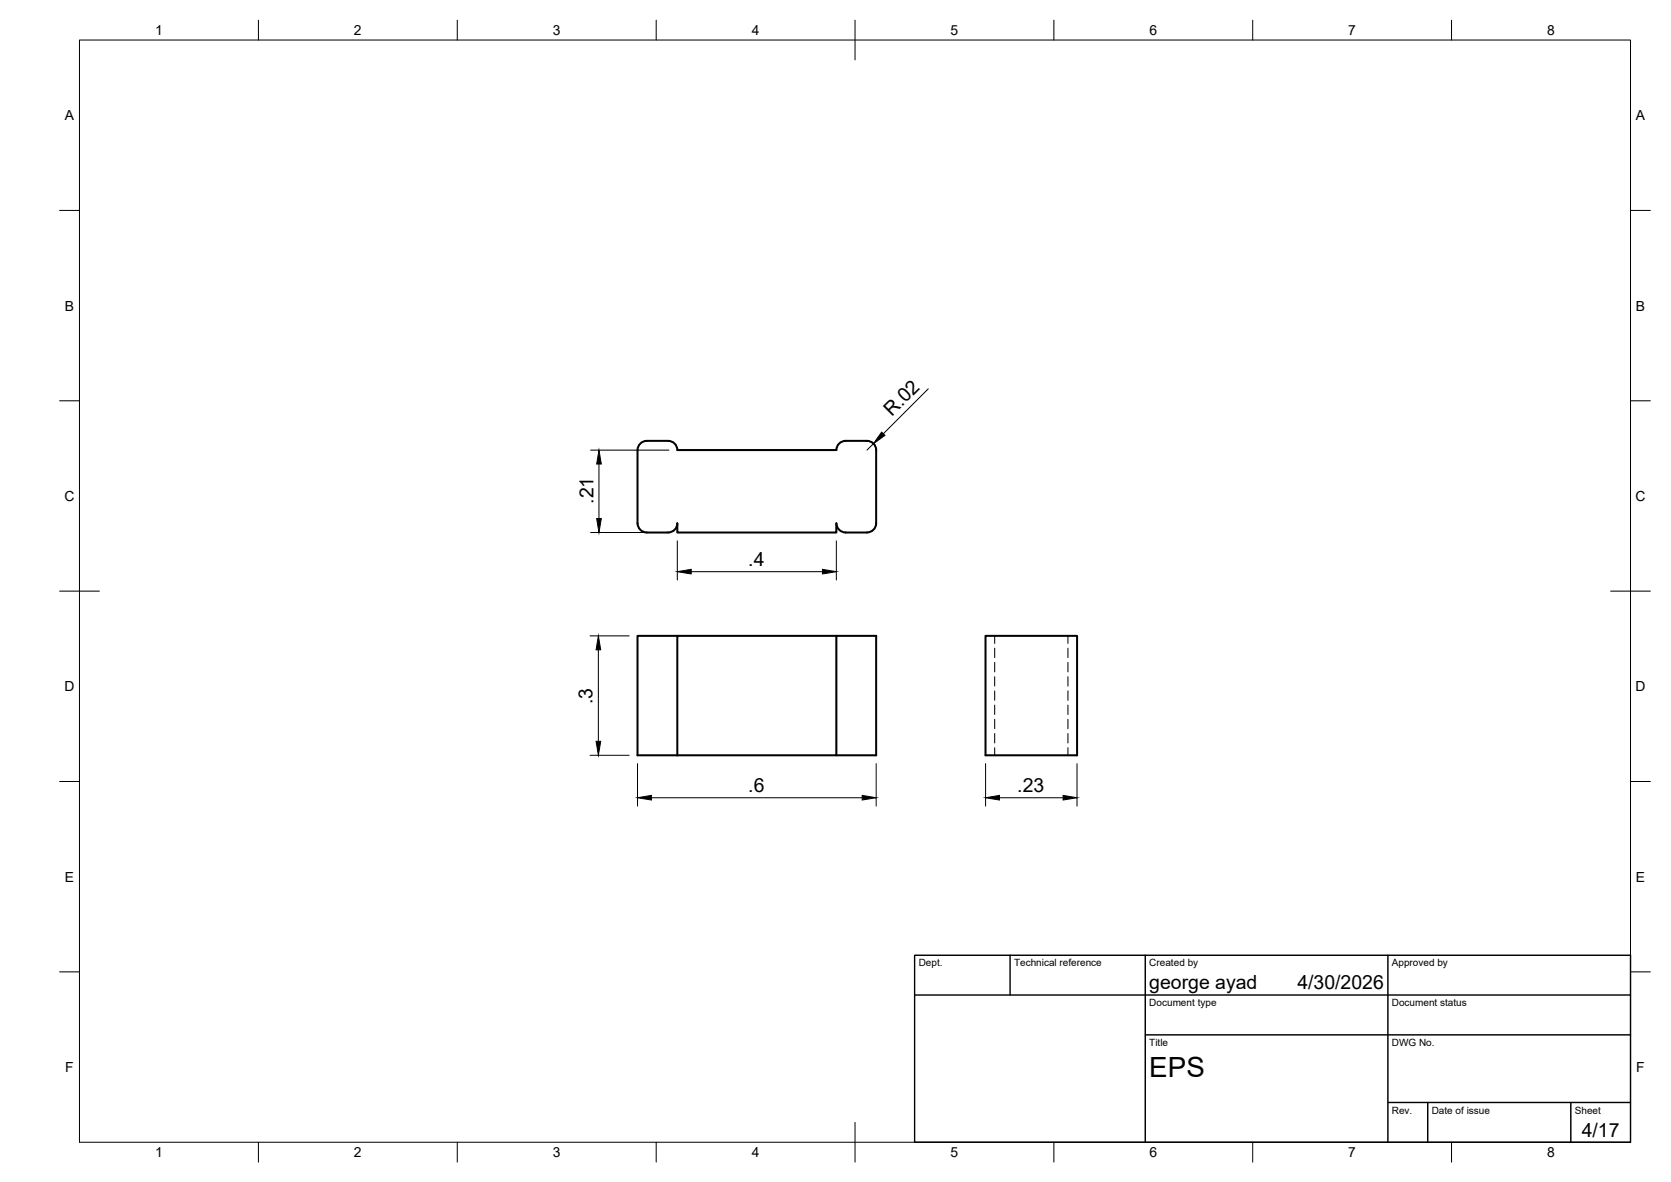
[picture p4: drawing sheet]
<svg xmlns="http://www.w3.org/2000/svg" width="420mm" height="297mm" viewBox="0 0 420 297" stroke-linecap="round" stroke-linejoin="round" font-family="sans-serif">
<!-- layer: Visible -->
<path d="M210.3 113.1h-40a2.3 2.3 0 0 0-2.3-2.3h-5.4a2.3 2.3 0 0 0-2.3 2.3v18.4a2.33 2.33 0 0 0 2.3 2.3h5.4a2.33 2.33 0 0 0 2.3-2.3v2.3h40v-2.3M210.3 113.1a2.3 2.3 0 0 1 2.3-2.3h5.4a2.3 2.3 0 0 1 2.3 2.3v18.4a2.3 2.3 0 0 1-2.3 2.3h-5.4a2.33 2.33 0 0 1-2.3-2.3M170.3 159.8h-10v30h10M210.3 159.8h-40v30M247.8 159.8h23v30h-23zM170.3 189.8h40v-30h10v30h-10" fill="none" stroke="#000" stroke-width=".51"/>
<!-- layer: Hidden -->
<g fill="none" stroke="#000" stroke-width=".25">
<path d="M250.1 159.8v1.9M268.5 159.8v1.9M250.1 162.9v2.4M250.1 166.5v2.4M250.1 170v2.4M250.1 173.6v2.4M250.1 177.2v2.4M268.5 162.9v2.4M268.5 166.5v2.4M268.5 170v2.4M268.5 173.6v2.4M268.5 177.2v2.4"/>
<path d="M250.1 180.7v2.4M250.1 184.3v2.4M250.1 187.9v1.9M268.5 180.7v2.4M268.5 184.3v2.4M268.5 187.9v1.9"/>
</g>
<!-- layer: BORDER -->
<g fill="none" stroke="#000" stroke-width=".25">
<path d="M20 10.1h390v276.9h-390zM65 5.1v5M115 5.1v5M165 5.1v5M215 5.1v10M265 5.1v5M315 5.1v5M365 5.1v5M15 52.9h5M410 52.9h5M15 100.7h5M410 100.7h5"/>
<path d="M15 148.6h10M405 148.6h10M15 196.4h5M410 196.4h5M15 244.2h5M410 244.2h5M65 287v5M115 287v5M165 287v5M215 282.1v9.9M265 287v5M315 287v5"/>
<path d="M365 287v5"/>
</g>
<!-- layer: TITLEBLOCK -->
<path d="M230 240.1h180v46.9h-180zM230 250h180M254 240.1v9.9M288 240.1v46.9M349 240.1v46.9M288 260.1h122M349 277.1h61M359 277.1v9.9M395 277.1v9.9" fill="none" stroke="#000" stroke-width=".36"/>
<!-- layer: FD_Dimensions -->
<g fill="none" stroke="#000" stroke-width=".25">
<path d="M233.4 97.7l-11.3 11.3M148.5 113.1h19.7M150.6 116.6v13.7M217.7 110.8l.7 .1 1 .4M219.6 111.5l-1.6 1.6M148.5 133.8h19.7M170.3 135.9v9.9M210.3 135.9v9.9M148.4 159.8h9.8M173.8 143.7h33M150.5 163.3v23M148.4 189.8h9.8"/>
<path d="M160.3 191.9v10.7M220.3 191.9v10.7M247.8 191.9v10.7M270.8 191.9v10.7M163.8 200.5h53M251.3 200.5h16"/>
</g>
<path d="M150.6 113.1l.6 3.5h-1.2zM221.7 108.6l.8 .8-2.9 2.1zM150 130.3h1.2l-.6 3.5zM170.3 143.7l3.5-.6v1.1zM206.8 143.1l3.5 .6-3.5 .5zM150.5 159.8l.5 3.5h-1.1zM149.9 186.3h1.1l-.5 3.5zM160.3 200.5l3.5-.6v1.1zM216.8 199.9l3.5 .6-3.5 .5zM247.8 200.5l3.5-.6v1.1zM267.3 199.9l3.5 .6-3.5 .5z" fill="#000" stroke="#000" stroke-width=".25"/>
<text font-size="7" x="289" y="270.6">EPS</text>
<g font-size="4.9">
<text x="224.3" y="104.8" transform="rotate(-45 224.3 104.8)">R.02</text>
<text x="149.2" y="126.6" transform="rotate(-90 149.2 126.6)">.21</text>
<text x="188.2" y="142.2">.4</text>
<text x="149" y="177" transform="rotate(-90 149 177)">.3</text>
<text x="188.2" y="199">.6</text>
<text x="255.8" y="199">.23</text>
<text x="289" y="248.5">george ayad</text>
<text x="326.2" y="248.5">4/30/2026</text>
<text x="397.7" y="285.7">4/17</text>
</g>
<g font-size="3.5">
<text x="39" y="8.8">1</text>
<text x="89" y="8.8">2</text>
<text x="139" y="8.8">3</text>
<text x="189" y="8.8">4</text>
<text x="239" y="8.8">5</text>
<text x="289" y="8.8">6</text>
<text x="339" y="8.8">7</text>
<text x="389" y="8.8">8</text>
<text x="16.3" y="30.2">A</text>
<text x="411.3" y="30.2">A</text>
<text x="16.3" y="78">B</text>
<text x="411.3" y="78">B</text>
<text x="16.2" y="125.9">C</text>
<text x="411.2" y="125.9">C</text>
<text x="16.2" y="173.7">D</text>
<text x="411.2" y="173.7">D</text>
<text x="16.3" y="221.6">E</text>
<text x="411.3" y="221.6">E</text>
<text x="16.4" y="269.4">F</text>
<text x="411.4" y="269.4">F</text>
<text x="39" y="290.8">1</text>
<text x="89" y="290.8">2</text>
<text x="139" y="290.8">3</text>
<text x="189" y="290.8">4</text>
<text x="239" y="290.8">5</text>
<text x="289" y="290.8">6</text>
<text x="339" y="290.8">7</text>
<text x="389" y="290.8">8</text>
</g>
<g font-size="2.5">
<text x="231" y="242.9">Dept.</text>
<text x="255" y="242.9">Technical reference</text>
<text x="289" y="242.9">Created by</text>
<text x="350" y="242.9">Approved by</text>
<text x="289" y="252.8">Document type</text>
<text x="350" y="252.8">Document status</text>
<text x="289" y="262.9">Title</text>
<text x="350" y="262.9">DWG No.</text>
<text x="350" y="279.9">Rev.</text>
<text x="360" y="279.9">Date of issue</text>
<text x="396" y="279.9">Sheet</text>
</g>
</svg>
